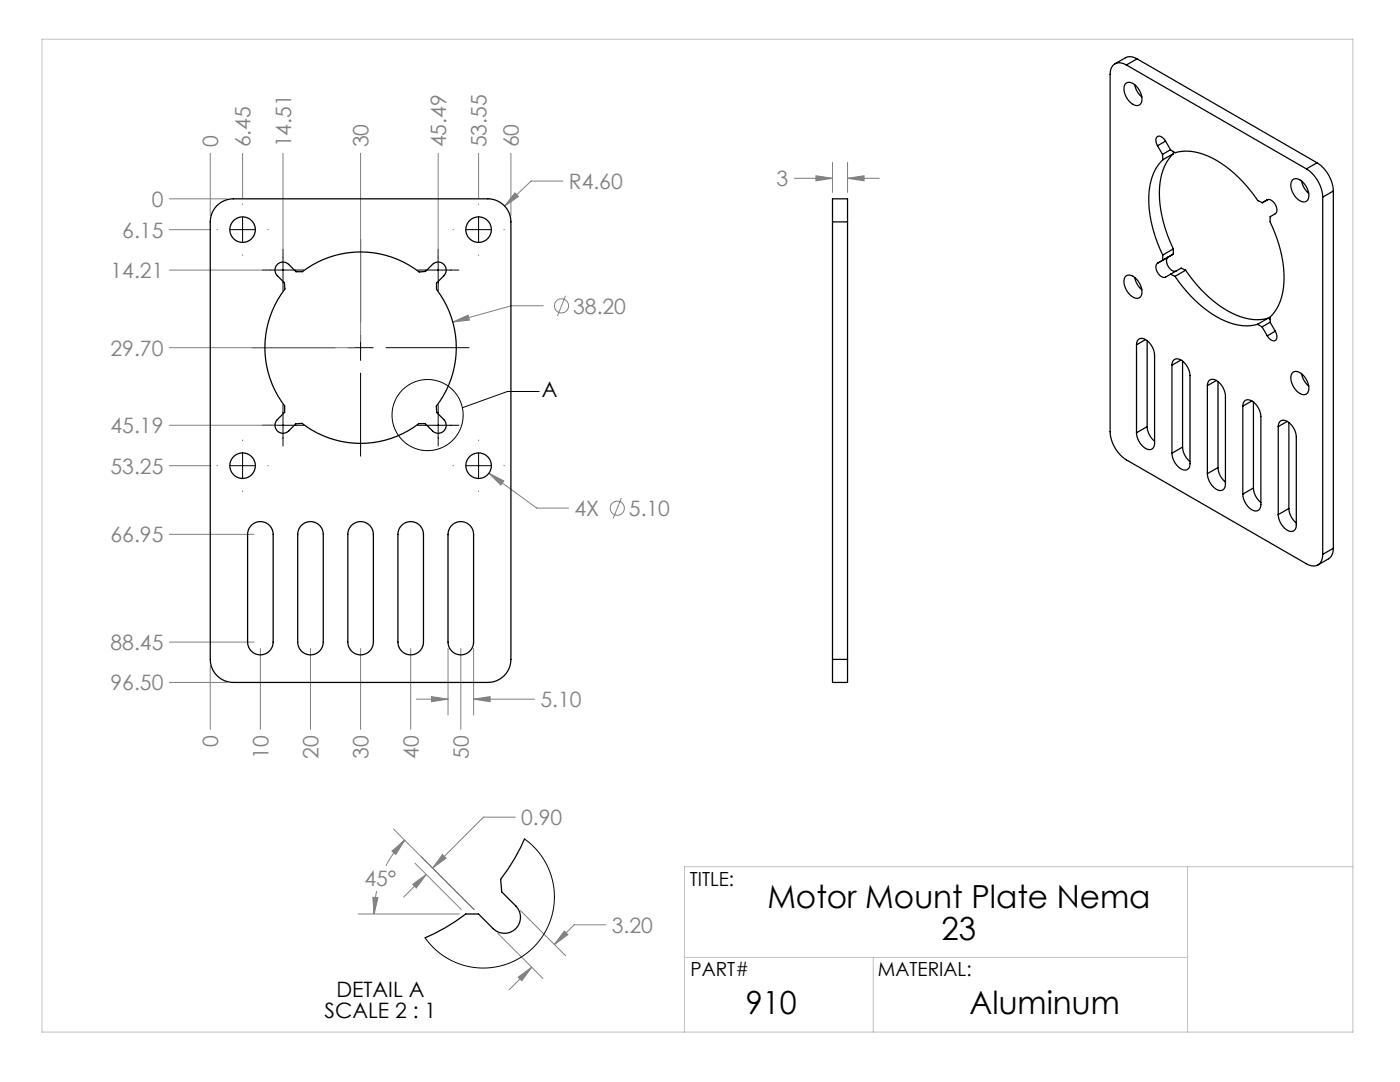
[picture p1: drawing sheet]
<svg xmlns="http://www.w3.org/2000/svg" width="279mm" height="216mm" viewBox="0 0 279 216" stroke-linecap="round" stroke-linejoin="round" font-family="sans-serif">
<g fill="none" stroke="#808080" stroke-width=".2">
<path d="M33.8 39.7h11.5M42 30.6v12.4M48.4 30.6v8.9M56.5 30.6v22M72 30.6v37.5M87.4 30.6v22M95.5 30.6v8.9M102 30.6v12.4M102.8 38.5l.7 .7-2.8 1.9zM112.3 36.1h-6.3l-5.3 5M158.5 35.6h7.6M162.8 35.1l3.3 .5-3.3 .5z"/>
<path d="M166.1 32.4v6M169.1 35.6l3.3-.5v1zM169.1 32.4v6M169.1 35.6h6.4M33.8 45.8h8.3M33.8 53.9h21.4M112.9 59l-1.6 4M33.8 69.4h36.9M90.4 64.3l3-1.4 .3 1zM108.4 61h-6.3l-11.7 3.3M33.8 84.9h21.4M33.8 92.9h8.3"/>
<path d="M97.6 94.4l2.9 1.6-.6 .8zM97.6 94.4l9.5 7h6.4M124 99.4l-1.6 4M33.8 106.6h16.9M33.8 128.1h16.9M33.8 136.2h11.5M42 132.8v12.8M52 129.4v16.2M62 129.4v16.2M72 129.4v16.2M82 129.4v16.2M83.1 139.5h6.3"/>
<path d="M86.1 139l3.3 .5-3.3 .5zM89.4 129.4v13.3M92 129.4v16.2M94.5 139.5l3.3-.5v1zM94.5 129.4v13.3M94.5 139.5h12.2M74.4 179l1 .1-.7 3.3zM75.2 177.8l-.4 2.3-.1 2.3M78.2 169.8l2.6-2.2-1.8 2.9zM78.5 165.4l16.1 16.1M80.8 167.6a20.8 20.8 0 0 0-3.8 5.2M82.4 176.5l2.7-2-2 2.7z"/>
<path d="M82.8 172.2l9.3 9.3M85.1 174.5l-4.5 4.5M88.3 170.5l.7 .7-2.7 2zM102.8 163.1h-6.3l-10.2 10.1M71.5 182.4h20.2M99.3 186.2l9.1 9M103.4 195l2.7-2-2 2.7zM103.8 181.7l9.1 9M106.1 193l-4.5 4.5M112.6 185.8l.7 .7-2.7 2zM120.9 184.5h-6.3l-4 4"/>
<circle cx="112.1" cy="61" r="1.41"/>
<circle cx="123.2" cy="101.4" r="1.41"/>
</g>
<g fill="none" stroke="#000" stroke-width=".2">
<path d="M43.3 45.8h.1M45.9 45.8h5.1M48.4 40.7h.1M48.4 43.3v5.1M48.4 50.9h.1M52.3 53.9h8.3M53.5 45.8h.1M56.5 49.7v8.3M72 47.7v16.6M83.3 53.9h8.3M87.4 49.7v8.3M90.4 45.8h.1"/>
<path d="M93 45.8h5.1M95.5 40.7h.1M95.5 43.3v5.1M95.5 50.9h.1M100.6 45.8h.1M50.3 69.4h16.6M69.4 69.4h5.1M72 66.8v5.1M72 74.5v16.5M77 69.4h16.6M107.6 78.1h-6.3l-9 3.3M43.3 92.9h.1"/>
<path d="M45.9 92.9h5.1M48.4 87.8h.1M48.4 90.4v5.1M48.4 98h.1M52.3 84.9h8.3M53.5 92.9h.1M56.5 80.7v8.3M83.3 84.9h8.3M87.4 80.7v8.3M90.4 92.9h.1M93 92.9h5.1M95.5 87.8h.1"/>
<path d="M95.5 90.4v5.1M95.5 98h.1M100.6 92.9h.1"/>
<circle cx="85.3" cy="82.8" r="7.1"/>
</g>
<path d="M8.4 7.8h261.6v198.1h-261.6zM237 172.9v33M270 172.9h-133.4v33M136.6 191h100.4M174.3 191v14.9" fill="none" stroke="#c0c0c0" stroke-width=".2"/>
<path d="M90.4 64.3l3.3-.4-.3-1zM102.8 38.5l-2.1 2.6 2.8-1.9zM86.1 139l3.3 .5-3.3 .5zM94.5 139.5l3.3-.5v1zM97.6 94.4l2.3 2.4 .6-.8zM169.1 35.6l3.3-.5v1zM162.8 35.1l3.3 .5-3.3 .5zM78.2 169.8l2.6-2.2-1.8 2.9zM74.4 179l1 .1-.7 3.3zM103.4 195l2.7-2-2 2.7zM112.6 185.8l.7 .7-2.7 2zM88.3 170.5l.7 .7-2.7 2zM82.4 176.5l2.7-2-2 2.7z" fill="#808080"/>
<g fill="none" stroke="#000" stroke-width=".25">
<path d="M224.6 16.7a1.57 1.57 0 0 1 2.3 .6 2.86 2.86 0 0 1 .6 3.6 1.77 1.77 0 0 1-2.3-.9 3 3 0 0 1-.6-3.3zM224.8 13a1.98 1.98 0 0 0-2.3-.3 1.98 1.98 0 0 0-1 2.1v71.3a7.2 7.2 0 0 0 3.3 5.7l35.9 20.7a1.98 1.98 0 0 0 2.3 .2 1.98 1.98 0 0 0 1-2.1M224.8 13l35.9 20.7M226.5 16.9l.5 1.5 .9 1M226.9 11.7l-1.2-.4-.8 .1-2.4 1.3M226.9 11.7l-2.1 1.3M226.9 11.7l35.9 20.8M231 29.1l1 1.7M232 30.8l.1 1.1M232.1 31.9a10.9 10.9 0 0 0-2.8 8.9 26.9 26.9 0 0 0 2.7 10.1M232.6 28.2l1 1.8 .9 .5a10.9 10.9 0 0 1 9.2 2.1 27 27 0 0 1 7.3 7.4l.9 .5 1-.6a1.9 1.9 0 0 1 1.9 2.2l-.1 .4-1.2 .7v1.1a22.6 22.6 0 0 1 2.3 14.9l-.3 .8a8.2 8.2 0 0 1-2.1 3.3l.1 1.1 1 1.7M232.6 28.2a1.21 1.21 0 0 0-1.7-.8l-.2 .7 .3 1"/>
<path d="M232.6 28.2l-1.6 .9M233.6 29.9l-1.6 .9M234.2 30.3v.4M234.2 30.7a10.9 10.9 0 0 0-2.8 8.9 26.9 26.9 0 0 0 2.8 10.1M234.2 30.7l-2.1 1.2M258 35.9a1.77 1.77 0 0 1 2.3 .8 3 3 0 0 1 .6 3.3 1.57 1.57 0 0 1-2.3-.6 2.86 2.86 0 0 1-.6-3.5zM259.8 36.1a4.2 4.2 0 0 0 1.4 2.5M260.7 33.7a7.2 7.2 0 0 1 3.3 5.6M262.8 32.5a7.2 7.2 0 0 1 3.3 5.6M262.8 32.5l-2.1 1.2M264 39.3v71.3M266.1 38.1l-2.1 1.2"/>
<path d="M266.1 38.1v71.3M43.3 41a4.6 4.6 0 0 1 3.3-1.3h50.8a4.6 4.6 0 0 1 4.6 4.6v87.3a4.6 4.6 0 0 1-4.6 4.6h-50.8a4.6 4.6 0 0 1-4.6-4.6v-87.3a4.6 4.6 0 0 1 1.3-3.3zM55.3 52.8a1.6 1.6 0 0 1 2.3 0l1.5 1.4h1.2a19.1 19.1 0 0 1 23.4 .1l1.2-.1 1.4-1.4a1.6 1.6 0 0 1 2.3 0 1.6 1.6 0 0 1 0 2.2l-1.5 1.5v1.2a19.1 19.1 0 0 1 0 23.4l.1 1.2 1.4 1.4a1.6 1.6 0 0 1 0 2.3 1.6 1.6 0 0 1-2.3 0l-1.4-1.5h-1.3a19.1 19.1 0 0 1-23.3 0l-1.3 .1-1.4 1.4a1.6 1.6 0 0 1-2.3 0 1.6 1.6 0 0 1 0-2.3l1.5-1.4v-1.3a19.1 19.1 0 0 1 .1-23.3l-.1-1.3-1.5-1.4a1.6 1.6 0 0 1 0-2.2zM166.1 44.3v-4.6h3v4.6M166.1 44.3h3M166.1 44.3v87.3M169.1 44.3v87.3M224.7 55.1a1.77 1.77 0 0 1 2.3 .9 3 3 0 0 1 .6 3.2 1.57 1.57 0 0 1-2.3-.6 2.86 2.86 0 0 1-.6-3.5zM226.5 55.4a4.2 4.2 0 0 0 1.4 2.4M231 52.5a1.9 1.9 0 0 0 .9 2.8l.5 .1 1.2-.7M232 50.9v1l-1 .6M233.6 54.7l.9 .4"/>
<path d="M234.2 50.7l-1.1 .6a1.9 1.9 0 0 0 1 2.8h.6M234.2 49.7l-2.2 1.2M234.2 50.7l-3.2 1.8M234.2 49.7v1M234.5 55.1a22.7 22.7 0 0 0 11.7 9.6l.9 .2a8.2 8.2 0 0 0 3.9-.2M236.6 53.9a22.7 22.7 0 0 0 11.8 9.5l.8 .2a8.2 8.2 0 0 0 3.9-.1M236.6 53.9l-2.1 1.2M236.6 53.9l-.9-.4-2.1 1.2M226.8 68.8a1.13 1.13 0 0 1 .6-1.2 1.13 1.13 0 0 1 1.4 .3 4 4 0 0 1 1.6 3v17.5a1.13 1.13 0 0 1-.6 1.3 1.13 1.13 0 0 1-1.3-.3 4 4 0 0 1-1.7-3M226.8 68.8v17.6M228.6 67.8l-1.8 1M228.9 68v17.1"/>
<path d="M233.9 72.9a1.13 1.13 0 0 1 .6-1.2 1.13 1.13 0 0 1 1.4 .2 4 4 0 0 1 1.6 3.1v17.5a1.13 1.13 0 0 1-.6 1.2 1.13 1.13 0 0 1-1.4-.2 4 4 0 0 1-1.6-3.1M233.9 72.9v17.5M235.7 71.8l-1.8 1.1M236 72.1v17.1M241 77a1.13 1.13 0 0 1 .6-1.3 1.13 1.13 0 0 1 1.3 .3 4 4 0 0 1 1.7 3v17.6a1.13 1.13 0 0 1-.7 1.2 1.13 1.13 0 0 1-1.3-.3 4 4 0 0 1-1.6-3M241 77v17.5M242.8 75.9l-1.8 1.1M243.1 76.1v17.2M251 64.7l.9 .5M251.9 65.2l1 1.8M253.1 63.5l-2.1 1.2M253.1 63.5l.4 .2"/>
<path d="M253.5 64.3l-1.6 .9M254.5 66.1a1.21 1.21 0 0 1-.2 1.9l-.7-.2-.7-.8M254.5 66.1l-1.6 .9M257.9 74.4a1.57 1.57 0 0 1 2.3 .6 2.86 2.86 0 0 1 .6 3.5 1.77 1.77 0 0 1-2.3-.8 3 3 0 0 1-.6-3.3zM259.8 74.6l.5 1.5 .9 .9M228.9 85.1a4.1 4.1 0 0 0 1.5 2.9M228.9 85.1l-2.1 1.3M236 89.2a4.1 4.1 0 0 0 1.5 2.9M236 89.2l-2.1 1.2M243.1 93.3a4.1 4.1 0 0 0 1.5 2.9M243.1 93.3l-2.1 1.2M248 81a1.13 1.13 0 0 1 .7-1.2 1.13 1.13 0 0 1 1.3 .3 4 4 0 0 1 1.6 3v17.6a1.13 1.13 0 0 1-.6 1.2 1.13 1.13 0 0 1-1.3-.3 4 4 0 0 1-1.7-3"/>
<path d="M248 81v17.6M249.8 80l-1.8 1M250.1 97.4a4.1 4.1 0 0 0 1.5 2.9M250.1 97.4l-2.1 1.2M250.1 80.2v17.2M255.1 85.1a1.13 1.13 0 0 1 .6-1.2 1.13 1.13 0 0 1 1.4 .3 4 4 0 0 1 1.6 3v17.6a1.13 1.13 0 0 1-.6 1.2 1.13 1.13 0 0 1-1.4-.3 4 4 0 0 1-1.6-3M255.1 85.1v17.6M256.9 84.1l-1.8 1M257.2 84.3v17.2M50.1 104.9a2.55 2.55 0 0 1 2.8-.7 2.55 2.55 0 0 1 1.6 2.4v21.5a2.55 2.55 0 0 1-2.5 2.6 2.55 2.55 0 0 1-2.6-2.6v-21.5a2.55 2.55 0 0 1 .7-1.7zM60.1 104.9a2.55 2.55 0 0 1 2.8-.7 2.55 2.55 0 0 1 1.6 2.4v21.5a2.55 2.55 0 0 1-2.5 2.6 2.55 2.55 0 0 1-2.6-2.6v-21.5a2.55 2.55 0 0 1 .7-1.7zM70.1 104.9a2.55 2.55 0 0 1 2.8-.7 2.55 2.55 0 0 1 1.6 2.4v21.5a2.55 2.55 0 0 1-2.5 2.6 2.55 2.55 0 0 1-2.6-2.6v-21.5a2.55 2.55 0 0 1 .7-1.7z"/>
<path d="M80.1 104.9a2.55 2.55 0 0 1 2.8-.7 2.55 2.55 0 0 1 1.6 2.4v21.5a2.55 2.55 0 0 1-2.5 2.6 2.55 2.55 0 0 1-2.6-2.6v-21.5a2.55 2.55 0 0 1 .7-1.7zM90.1 104.9a2.55 2.55 0 0 1 2.8-.7 2.55 2.55 0 0 1 1.6 2.4v21.5a2.55 2.55 0 0 1-2.5 2.6 2.55 2.55 0 0 1-2.6-2.6v-21.5a2.55 2.55 0 0 1 .7-1.7zM257.2 101.5a4.1 4.1 0 0 0 1.5 2.9M257.2 101.5l-2.1 1.2M266.1 109.4l-.1 .9-.6 1-2.4 1.4M266.1 109.4l-2.1 1.2M166.1 131.6v4.6h3v-4.6M166.1 131.6h3M104.7 167.4a37.1 37.1 0 0 1-4.8 8l.2 2.6 2.8 2.8a3.2 3.2 0 0 1 0 4.5 3.2 3.2 0 0 1-4.5 0l-2.9-2.9h-2.5a37.2 37.2 0 0 1-8.2 4.7"/>
<circle cx="48.4" cy="45.8" r="2.55"/>
<circle cx="95.5" cy="45.8" r="2.55"/>
<circle cx="48.4" cy="92.9" r="2.55"/>
<circle cx="95.5" cy="92.9" r="2.55"/>
</g>
<path d="M104.7 167.4l2.3 2 1.8 2.5 1.2 2.9 .6 3-.1 3.1-.7 3-1.4 2.7-1.9 2.4-2.4 2-2.8 1.3-3 .7-3.1 .1-3-.6-2.8-1.2-2.5-1.9-2.1-2.3" fill="none" stroke="#000" stroke-width=".2"/>
<g font-size="6.3">
<text x="153.1" y="181.3">Motor Mount Plate Nema</text>
<text x="187.9" y="187.6">23</text>
<text x="148.9" y="202.3">910</text>
<text x="193.5" y="202.3">Aluminum</text>
</g>
<g font-size="4.2" fill="#808080">
<text x="43.6" y="29.4" transform="rotate(-90 43.6 29.4)">0</text>
<text x="50" y="29.4" transform="rotate(-90 50 29.4)">6.45</text>
<text x="58.1" y="29.4" transform="rotate(-90 58.1 29.4)">14.51</text>
<text x="73.6" y="29.4" transform="rotate(-90 73.6 29.4)">30</text>
<text x="89.1" y="29.4" transform="rotate(-90 89.1 29.4)">45.49</text>
<text x="97.1" y="29.4" transform="rotate(-90 97.1 29.4)">53.55</text>
<text x="103.6" y="29.4" transform="rotate(-90 103.6 29.4)">60</text>
<text x="30.3" y="41.3">0</text>
<text x="113.5" y="37.7">R4.60</text>
<text x="155" y="37.2">3</text>
<text x="24.4" y="47.4">6.15</text>
<text x="22.1" y="55.5">14.21</text>
<text x="114.4" y="62.6">38.20</text>
<text x="22.1" y="71">29.70</text>
<text x="22.1" y="86.5">45.19</text>
<text x="22.1" y="94.5">53.25</text>
<text x="114.6" y="103">4X</text>
<text x="125.5" y="103">5.10</text>
<text x="22.1" y="108.2">66.95</text>
<text x="22.1" y="129.7">88.45</text>
<text x="22.1" y="137.8">96.50</text>
<text x="107.9" y="141.1">5.10</text>
<text x="43.6" y="149.1" transform="rotate(-90 43.6 149.1)">0</text>
<text x="53.6" y="151.4" transform="rotate(-90 53.6 151.4)">10</text>
<text x="63.6" y="151.4" transform="rotate(-90 63.6 151.4)">20</text>
<text x="73.6" y="151.4" transform="rotate(-90 73.6 151.4)">30</text>
<text x="83.6" y="151.4" transform="rotate(-90 83.6 151.4)">40</text>
<text x="93.6" y="151.4" transform="rotate(-90 93.6 151.4)">50</text>
<text x="104" y="164.7">0.90</text>
<text x="72.7" y="176.9">45°</text>
<text x="122.1" y="186.1">3.20</text>
</g>
<g font-size="4.2">
<text x="108.1" y="79.3">A</text>
<text x="64.8" y="203.1">SCALE 2 : 1</text>
<text x="67.1" y="198.9">DETAIL A</text>
</g>
<g font-size="3.9">
<text x="137.7" y="176.8">TITLE:</text>
<text x="137.8" y="194.8">PART#</text>
<text x="175.2" y="194.8">MATERIAL:</text>
</g>
</svg>
